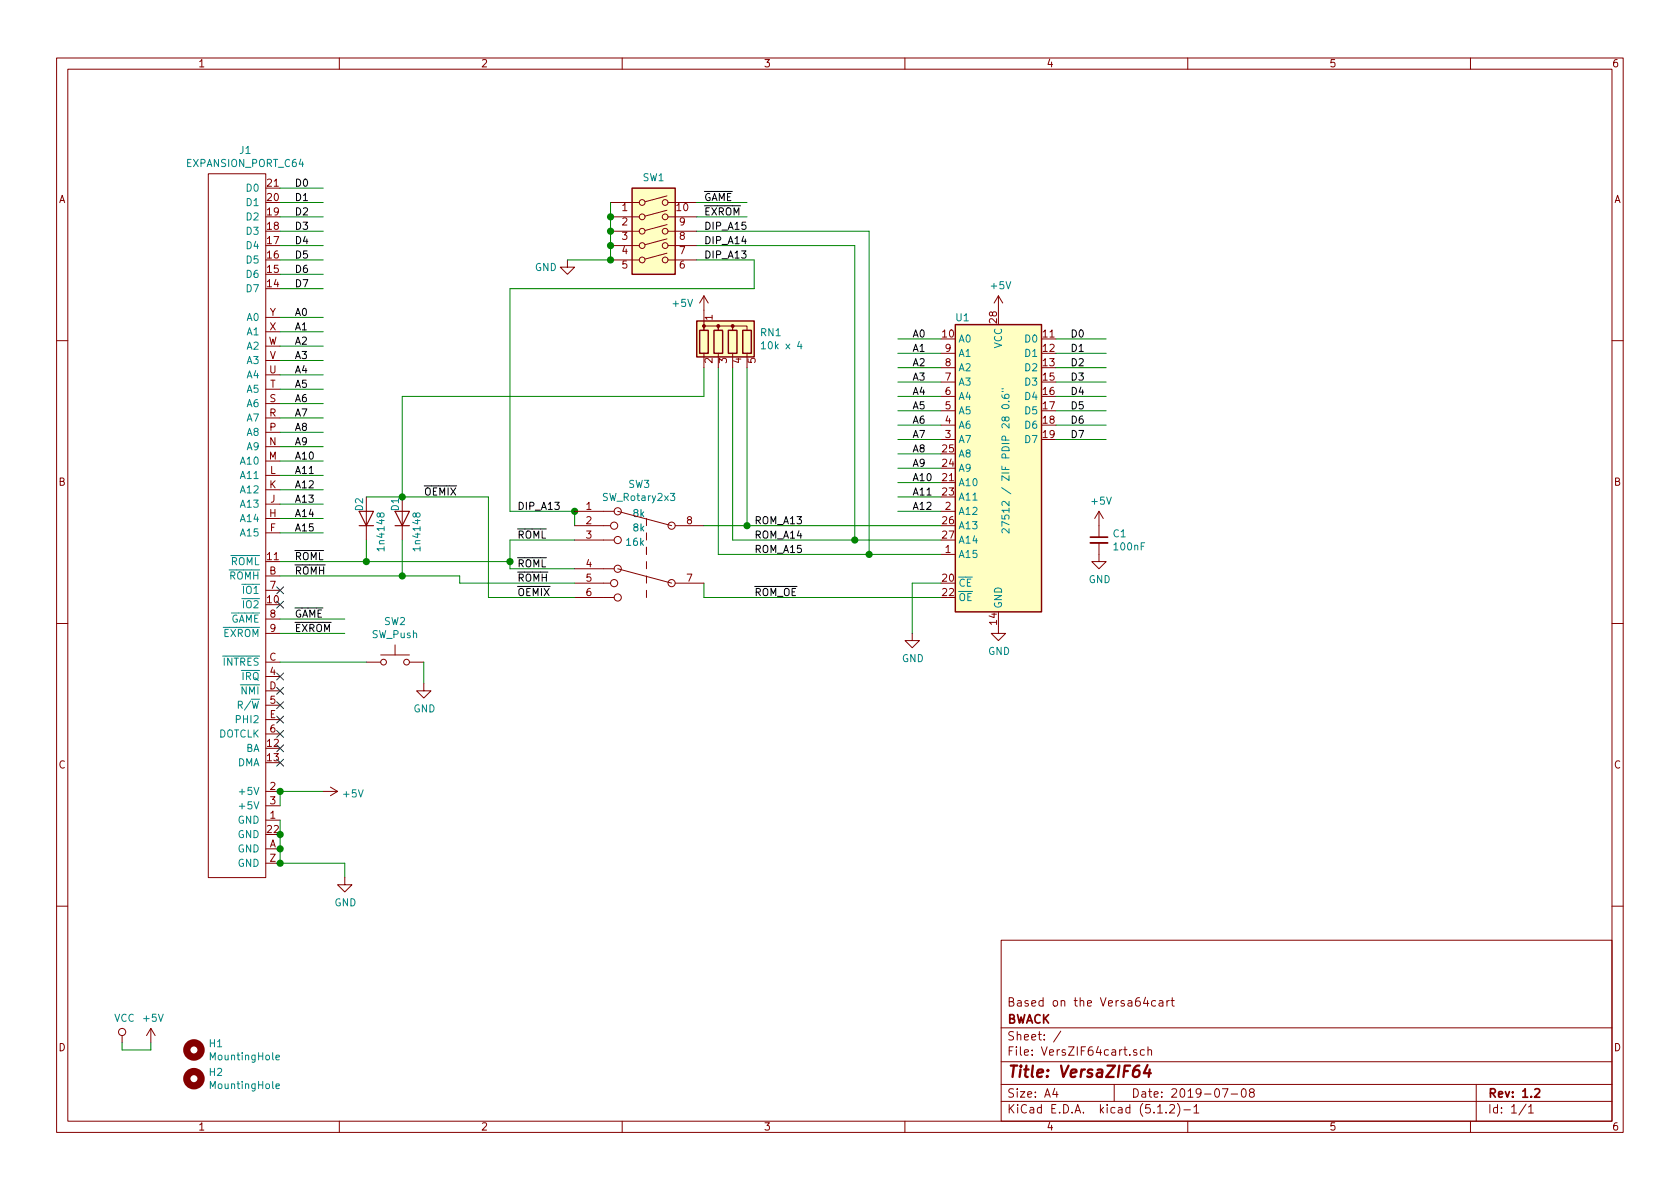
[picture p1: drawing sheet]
EESchema Schematic File Version 4
LIBS:VersZIF64cart-cache
EELAYER 29 0
EELAYER END
$Descr A4 11693 8268
encoding utf-8
Sheet 1 1
Title "VersaZIF64"
Date "2019-07-08"
Rev "1.2"
Comp "BWACK"
Comment1 "Based on the Versa64cart"
Comment2 ""
Comment3 ""
Comment4 ""
$EndDescr
$Comp
L c64-cartlib-sym:EXPANSION_PORT_C64 J1
U 1 1
P 1650 3800
F 0 "J1" H 1708 6565 50  0000 C CNN
F 1 "EXPANSION_PORT_C64" H 1708 6474 50  0000 C CNN
F 2 "C64-cartlib:C64_EXPANSION_PORT" H 1450 1300 50  0001 C CNN
F 3 "" H 1650 3100 50  0001 C CNN
	1    1650 3800
	1    0    0    -1  
$EndComp
Wire Wire Line
	1950 1300 2250 1300
Wire Wire Line
	1950 1400 2250 1400
Wire Wire Line
	1950 1500 2250 1500
Wire Wire Line
	1950 1600 2250 1600
Wire Wire Line
	1950 1700 2250 1700
Wire Wire Line
	1950 1800 2250 1800
Wire Wire Line
	1950 1900 2250 1900
Wire Wire Line
	1950 2000 2250 2000
Wire Wire Line
	1950 2200 2250 2200
Wire Wire Line
	1950 2300 2250 2300
Wire Wire Line
	1950 2400 2250 2400
Wire Wire Line
	1950 2500 2250 2500
Wire Wire Line
	1950 2600 2250 2600
Wire Wire Line
	1950 2700 2250 2700
Wire Wire Line
	1950 2800 2250 2800
Wire Wire Line
	1950 2900 2250 2900
Wire Wire Line
	1950 3000 2250 3000
Wire Wire Line
	1950 3100 2250 3100
Wire Wire Line
	1950 3200 2250 3200
Wire Wire Line
	1950 3300 2250 3300
Wire Wire Line
	1950 3400 2250 3400
Wire Wire Line
	1950 3500 2250 3500
Wire Wire Line
	1950 3600 2250 3600
Wire Wire Line
	1950 3700 2250 3700
Wire Wire Line
	1950 4300 2400 4300
Wire Wire Line
	1950 4400 2400 4400
Wire Wire Line
	1950 5600 1950 5500
Connection ~ 1950 5500
Wire Wire Line
	1950 6000 1950 5900
Connection ~ 1950 5800
Wire Wire Line
	1950 5800 1950 5700
Connection ~ 1950 5900
Wire Wire Line
	1950 5900 1950 5800
Wire Wire Line
	1950 6000 2400 6000
Wire Wire Line
	2400 6000 2400 6100
Connection ~ 1950 6000
Wire Wire Line
	1950 5500 2250 5500
$Comp
L power:GND #PWR0101
U 1 1
P 2400 6100
F 0 "#PWR0101" H 2400 5850 50  0001 C CNN
F 1 "GND" H 2405 5927 50  0000 C CNN
F 2 "" H 2400 6100 50  0001 C CNN
F 3 "" H 2400 6100 50  0001 C CNN
	1    2400 6100
	1    0    0    -1  
$EndComp
$Comp
L power:+5V #PWR0102
U 1 1
P 2250 5500
F 0 "#PWR0102" H 2250 5350 50  0001 C CNN
F 1 "+5V" V 2265 5628 50  0000 L CNN
F 2 "" H 2250 5500 50  0001 C CNN
F 3 "" H 2250 5500 50  0001 C CNN
	1    2250 5500
	0    1    1    0   
$EndComp
Text Label 2050 1300 0    50   ~ 0
D0
Text Label 2050 1400 0    50   ~ 0
D1
Text Label 2050 1500 0    50   ~ 0
D2
Text Label 2050 1600 0    50   ~ 0
D3
Text Label 2050 1700 0    50   ~ 0
D4
Text Label 2050 1800 0    50   ~ 0
D5
Text Label 2050 1900 0    50   ~ 0
D6
Text Label 2050 2000 0    50   ~ 0
D7
Text Label 2050 2200 0    50   ~ 0
A0
Text Label 2050 2300 0    50   ~ 0
A1
Text Label 2050 2400 0    50   ~ 0
A2
Text Label 2050 2500 0    50   ~ 0
A3
Text Label 2050 2600 0    50   ~ 0
A4
Text Label 2050 2700 0    50   ~ 0
A5
Text Label 2050 2800 0    50   ~ 0
A6
Text Label 2050 2900 0    50   ~ 0
A7
Text Label 2050 3000 0    50   ~ 0
A8
Text Label 2050 3100 0    50   ~ 0
A9
Text Label 2050 3200 0    50   ~ 0
A10
Text Label 2050 3300 0    50   ~ 0
A11
Text Label 2050 3400 0    50   ~ 0
A12
Text Label 2050 3500 0    50   ~ 0
A13
Text Label 2050 3600 0    50   ~ 0
A14
Text Label 2050 3700 0    50   ~ 0
A15
Text Label 2050 3900 0    50   ~ 0
~ROML~
Text Label 2050 4000 0    50   ~ 0
~ROMH~
Text Label 2050 4300 0    50   ~ 0
~GAME~
Text Label 2050 4400 0    50   ~ 0
~EXROM~
NoConn ~ 1950 4700
NoConn ~ 1950 4800
NoConn ~ 1950 4900
NoConn ~ 1950 5000
NoConn ~ 1950 5100
NoConn ~ 1950 5200
NoConn ~ 1950 5300
NoConn ~ 1950 4100
NoConn ~ 1950 4200
$Comp
L Device:D D1
U 1 1
P 2800 3600
F 0 "D1" H 2950 3650 50  0000 R CNN
F 1 "1n4148" H 2850 3500 50  0000 R CNN
F 2 "Diode_THT:D_DO-35_SOD27_P7.62mm_Horizontal" H 2800 3600 50  0001 C CNN
F 3 "~" H 2800 3600 50  0001 C CNN
	1    2800 3600
	0    -1   -1   0   
$EndComp
$Comp
L Device:D D2
U 1 1
P 2550 3600
F 0 "D2" H 2700 3650 50  0000 R CNN
F 1 "1n4148" H 2600 3500 50  0000 R CNN
F 2 "Diode_THT:D_DO-35_SOD27_P7.62mm_Horizontal" H 2550 3600 50  0001 C CNN
F 3 "~" H 2550 3600 50  0001 C CNN
	1    2550 3600
	0    -1   -1   0   
$EndComp
Wire Wire Line
	2550 3450 2800 3450
Connection ~ 2800 3450
Wire Wire Line
	2550 3900 2550 3750
$Comp
L Memory_EPROM:27512 U1
U 1 1
P 6950 3250
F 0 "U1" H 6700 4300 50  0000 C CNN
F 1 "27512 / ZIF PDIP 28 0.6\"" V 7000 3300 50  0000 C CNN
F 2 "Socket:DIP_Socket-28_W11.9_W12.7_W15.24_W17.78_W18.5_3M_228-1277-00-0602J" H 6950 3250 50  0001 C CNN
F 3 "http://pdf.datasheetcatalog.com/datasheets/120/227190_DS.pdf" H 6950 3250 50  0001 C CNN
	1    6950 3250
	1    0    0    -1  
$EndComp
$Comp
L power:GND #PWR0103
U 1 1
P 6350 4400
F 0 "#PWR0103" H 6350 4150 50  0001 C CNN
F 1 "GND" H 6355 4227 50  0000 C CNN
F 2 "" H 6350 4400 50  0001 C CNN
F 3 "" H 6350 4400 50  0001 C CNN
	1    6350 4400
	1    0    0    -1  
$EndComp
Wire Wire Line
	6350 4400 6350 4050
Wire Wire Line
	6350 4050 6550 4050
$Comp
L power:GND #PWR0104
U 1 1
P 6950 4350
F 0 "#PWR0104" H 6950 4100 50  0001 C CNN
F 1 "GND" H 6955 4177 50  0000 C CNN
F 2 "" H 6950 4350 50  0001 C CNN
F 3 "" H 6950 4350 50  0001 C CNN
	1    6950 4350
	1    0    0    -1  
$EndComp
$Comp
L power:+5V #PWR0105
U 1 1
P 6950 2150
F 0 "#PWR0105" H 6950 2000 50  0001 C CNN
F 1 "+5V" H 6965 2323 50  0000 C CNN
F 2 "" H 6950 2150 50  0001 C CNN
F 3 "" H 6950 2150 50  0001 C CNN
	1    6950 2150
	1    0    0    -1  
$EndComp
Wire Wire Line
	6550 3750 5950 3750
Wire Wire Line
	6550 3850 6050 3850
Wire Wire Line
	4900 2550 4900 2750
$Comp
L power:+5V #PWR0106
U 1 1
P 4900 2150
F 0 "#PWR0106" H 4900 2000 50  0001 C CNN
F 1 "+5V" H 4750 2200 50  0000 C CNN
F 2 "" H 4900 2150 50  0001 C CNN
F 3 "" H 4900 2150 50  0001 C CNN
	1    4900 2150
	1    0    0    -1  
$EndComp
$Comp
L power:VCC #PWR0107
U 1 1
P 850 7250
F 0 "#PWR0107" H 850 7100 50  0001 C CNN
F 1 "VCC" H 867 7423 50  0000 C CNN
F 2 "" H 850 7250 50  0001 C CNN
F 3 "" H 850 7250 50  0001 C CNN
	1    850  7250
	1    0    0    -1  
$EndComp
$Comp
L power:+5V #PWR0108
U 1 1
P 1050 7250
F 0 "#PWR0108" H 1050 7100 50  0001 C CNN
F 1 "+5V" H 1065 7423 50  0000 C CNN
F 2 "" H 1050 7250 50  0001 C CNN
F 3 "" H 1050 7250 50  0001 C CNN
	1    1050 7250
	1    0    0    -1  
$EndComp
Wire Wire Line
	1050 7250 1050 7300
Wire Wire Line
	1050 7300 850  7300
Wire Wire Line
	850  7300 850  7250
$Comp
L Switch:SW_DIP_x05 SW1
U 1 1
P 4550 1600
F 0 "SW1" H 4550 1975 50  0000 C CNN
F 1 "SW_DIP_x05" H 4550 1976 50  0001 C CNN
F 2 "Button_Switch_THT:SW_DIP_SPSTx05_Slide_9.78x14.88mm_W7.62mm_P2.54mm" H 4550 1600 50  0001 C CNN
F 3 "~" H 4550 1600 50  0001 C CNN
	1    4550 1600
	1    0    0    -1  
$EndComp
$Comp
L power:GND #PWR0109
U 1 1
P 3950 1800
F 0 "#PWR0109" H 3950 1550 50  0001 C CNN
F 1 "GND" H 3800 1750 50  0000 C CNN
F 2 "" H 3950 1800 50  0001 C CNN
F 3 "" H 3950 1800 50  0001 C CNN
	1    3950 1800
	1    0    0    -1  
$EndComp
Text Label 4900 1400 0    50   ~ 0
~GAME~
Text Label 4900 1500 0    50   ~ 0
~EXROM~
Wire Wire Line
	6050 1600 6050 3850
Connection ~ 6050 3850
Wire Wire Line
	6050 3850 5000 3850
Wire Wire Line
	5950 1700 5950 3750
Connection ~ 5950 3750
Wire Wire Line
	5950 3750 5100 3750
Wire Wire Line
	4250 1800 3950 1800
Text Label 4900 1800 0    50   ~ 0
DIP_A13
Text Label 4900 1700 0    50   ~ 0
DIP_A14
Text Label 4900 1600 0    50   ~ 0
DIP_A15
Wire Wire Line
	7350 2350 7700 2350
Wire Wire Line
	7350 2450 7700 2450
Wire Wire Line
	7350 2550 7700 2550
Wire Wire Line
	7350 2650 7700 2650
Wire Wire Line
	7350 2750 7700 2750
Wire Wire Line
	7350 2850 7700 2850
Wire Wire Line
	7350 2950 7700 2950
Wire Wire Line
	7350 3050 7700 3050
Text Label 7450 2350 0    50   ~ 0
D0
Text Label 7450 2450 0    50   ~ 0
D1
Text Label 7450 2550 0    50   ~ 0
D2
Text Label 7450 2650 0    50   ~ 0
D3
Text Label 7450 2750 0    50   ~ 0
D4
Text Label 7450 2850 0    50   ~ 0
D5
Text Label 7450 2950 0    50   ~ 0
D6
Text Label 7450 3050 0    50   ~ 0
D7
Wire Wire Line
	6550 2350 6250 2350
Wire Wire Line
	6550 2450 6250 2450
Wire Wire Line
	6550 2550 6250 2550
Wire Wire Line
	6550 2650 6250 2650
Wire Wire Line
	6550 2750 6250 2750
Wire Wire Line
	6550 2850 6250 2850
Wire Wire Line
	6550 2950 6250 2950
Wire Wire Line
	6550 3050 6250 3050
Wire Wire Line
	6550 3150 6250 3150
Wire Wire Line
	6550 3250 6250 3250
Wire Wire Line
	6550 3350 6250 3350
Wire Wire Line
	6550 3450 6250 3450
Wire Wire Line
	6550 3550 6250 3550
Text Label 6350 2350 0    50   ~ 0
A0
Text Label 6350 2450 0    50   ~ 0
A1
Text Label 6350 2550 0    50   ~ 0
A2
Text Label 6350 2650 0    50   ~ 0
A3
Text Label 6350 2750 0    50   ~ 0
A4
Text Label 6350 2850 0    50   ~ 0
A5
Text Label 6350 2950 0    50   ~ 0
A6
Text Label 6350 3050 0    50   ~ 0
A7
Text Label 6350 3150 0    50   ~ 0
A8
Text Label 6350 3250 0    50   ~ 0
A9
Text Label 6350 3350 0    50   ~ 0
A10
Text Label 6350 3450 0    50   ~ 0
A11
Text Label 6350 3550 0    50   ~ 0
A12
$Comp
L power:+5V #PWR0110
U 1 1
P 7650 3650
F 0 "#PWR0110" H 7650 3500 50  0001 C CNN
F 1 "+5V" H 7665 3823 50  0000 C CNN
F 2 "" H 7650 3650 50  0001 C CNN
F 3 "" H 7650 3650 50  0001 C CNN
	1    7650 3650
	1    0    0    -1  
$EndComp
$Comp
L power:GND #PWR0111
U 1 1
P 7650 3850
F 0 "#PWR0111" H 7650 3600 50  0001 C CNN
F 1 "GND" H 7655 3677 50  0000 C CNN
F 2 "" H 7650 3850 50  0001 C CNN
F 3 "" H 7650 3850 50  0001 C CNN
	1    7650 3850
	1    0    0    -1  
$EndComp
$Comp
L Device:C_Small C1
U 1 1
P 7650 3750
F 0 "C1" H 7742 3796 50  0000 L CNN
F 1 "100nF" H 7742 3705 50  0000 L CNN
F 2 "Capacitor_THT:C_Disc_D3.8mm_W2.6mm_P2.50mm" H 7650 3750 50  0001 C CNN
F 3 "~" H 7650 3750 50  0001 C CNN
	1    7650 3750
	1    0    0    -1  
$EndComp
$Comp
L Mechanical:MountingHole H1
U 1 1
P 1350 7300
F 0 "H1" H 1450 7346 50  0000 L CNN
F 1 "MountingHole" H 1450 7255 50  0000 L CNN
F 2 "MountingHole:MountingHole_4.3mm_M4_ISO7380" H 1350 7300 50  0001 C CNN
F 3 "~" H 1350 7300 50  0001 C CNN
	1    1350 7300
	1    0    0    -1  
$EndComp
$Comp
L Mechanical:MountingHole H2
U 1 1
P 1350 7500
F 0 "H2" H 1450 7546 50  0000 L CNN
F 1 "MountingHole" H 1450 7455 50  0000 L CNN
F 2 "MountingHole:MountingHole_4.3mm_M4_ISO7380" H 1350 7500 50  0001 C CNN
F 3 "~" H 1350 7500 50  0001 C CNN
	1    1350 7500
	1    0    0    -1  
$EndComp
$Comp
L Switch:SW_Push SW2
U 1 1
P 2750 4600
F 0 "SW2" H 2750 4885 50  0000 C CNN
F 1 "SW_Push" H 2750 4794 50  0000 C CNN
F 2 "Button_Switch_THT:SW_PUSH_6mm_H5mm" H 2750 4800 50  0001 C CNN
F 3 "~" H 2750 4800 50  0001 C CNN
	1    2750 4600
	1    0    0    -1  
$EndComp
Wire Wire Line
	2550 4600 1950 4600
Wire Wire Line
	2950 4600 2950 4750
$Comp
L power:GND #PWR0112
U 1 1
P 2950 4750
F 0 "#PWR0112" H 2950 4500 50  0001 C CNN
F 1 "GND" H 2955 4577 50  0000 C CNN
F 2 "" H 2950 4750 50  0001 C CNN
F 3 "" H 2950 4750 50  0001 C CNN
	1    2950 4750
	1    0    0    -1  
$EndComp
Text Label 2950 3450 0    50   ~ 0
~OEMIX~
Text Label 5250 3650 0    50   ~ 0
ROM_A13
Text Label 5250 3750 0    50   ~ 0
ROM_A14
Text Label 5250 3850 0    50   ~ 0
ROM_A15
Text Label 5250 4150 0    50   ~ 0
~ROM_OE~
Text Notes 4350 3800 0    50   ~ 0
16k
Text Notes 4400 3700 0    50   ~ 0
8k
Text Notes 4400 3600 0    50   ~ 0
8k
Wire Wire Line
	2800 3750 2800 4000
Wire Wire Line
	1950 3900 2550 3900
Wire Wire Line
	1950 4000 2800 4000
Wire Wire Line
	5200 2550 5200 3650
Wire Wire Line
	5100 2550 5100 3750
Wire Wire Line
	5000 2550 5000 3850
Wire Wire Line
	2800 3450 2800 2750
Wire Wire Line
	4850 1400 5200 1400
Wire Wire Line
	4850 1500 5200 1500
Wire Wire Line
	4850 1600 6050 1600
Wire Wire Line
	4850 1700 5950 1700
Wire Wire Line
	4850 1800 5250 1800
Wire Wire Line
	4250 1400 4250 1500
Wire Wire Line
	2800 2750 4900 2750
Connection ~ 5200 3650
Wire Wire Line
	5200 3650 6550 3650
Wire Wire Line
	4900 4150 6550 4150
Wire Wire Line
	4900 4150 4900 4050
Text Label 3600 4150 0    50   ~ 0
~OEMIX~
Text Label 3600 4050 0    50   ~ 0
~ROMH~
Text Label 3600 3950 0    50   ~ 0
~ROML~
Wire Wire Line
	4000 3950 3550 3950
Text Label 3600 3750 0    50   ~ 0
~ROML~
Wire Wire Line
	4000 3750 3550 3750
Text Label 3600 3550 0    50   ~ 0
DIP_A13
Connection ~ 4000 3550
Wire Wire Line
	3550 3550 4000 3550
Wire Wire Line
	4000 3650 4000 3550
$Comp
L Rotary_Switch:SW_Rotary2x3 SW3
U 1 1
P 4500 3850
F 0 "SW3" H 4550 4340 50  0000 C CNN
F 1 "SW_Rotary2x3" H 4550 4249 50  0000 C CNN
F 2 "VersaZIF64:Nidec_SS-10-23NP-L-E_RotarySwitch_2x3" H 4400 4350 50  0001 C CNN
F 3 "http://www.farnell.com/datasheets/2604296.pdf" H 4400 4350 50  0001 C CNN
	1    4500 3850
	-1   0    0    -1  
$EndComp
Wire Wire Line
	4900 3650 5200 3650
Wire Wire Line
	3550 2000 5250 2000
Wire Wire Line
	5250 2000 5250 1800
Connection ~ 4250 1500
Wire Wire Line
	4250 1500 4250 1600
Connection ~ 4250 1600
Wire Wire Line
	4250 1600 4250 1700
Connection ~ 4250 1700
Wire Wire Line
	4250 1700 4250 1800
Connection ~ 4250 1800
Wire Wire Line
	3550 2000 3550 3550
Wire Wire Line
	3550 3750 3550 3900
Wire Wire Line
	3550 3900 2550 3900
Connection ~ 3550 3900
Wire Wire Line
	3550 3900 3550 3950
Connection ~ 2550 3900
Wire Wire Line
	3200 4050 3200 4000
Wire Wire Line
	3200 4000 2800 4000
Wire Wire Line
	3200 4050 4000 4050
Connection ~ 2800 4000
Wire Wire Line
	3400 4150 3400 3450
Wire Wire Line
	2800 3450 3400 3450
Wire Wire Line
	3400 4150 4000 4150
$Comp
L Device:R_Network04 RN1
U 1 1
P 5100 2350
F 0 "RN1" H 5288 2396 50  0000 L CNN
F 1 "10k x 4" H 5288 2305 50  0000 L CNN
F 2 "Resistor_THT:R_Array_SIP5" V 5375 2350 50  0001 C CNN
F 3 "http://www.vishay.com/docs/31509/csc.pdf" H 5100 2350 50  0001 C CNN
	1    5100 2350
	1    0    0    -1  
$EndComp
$EndSCHEMATC
